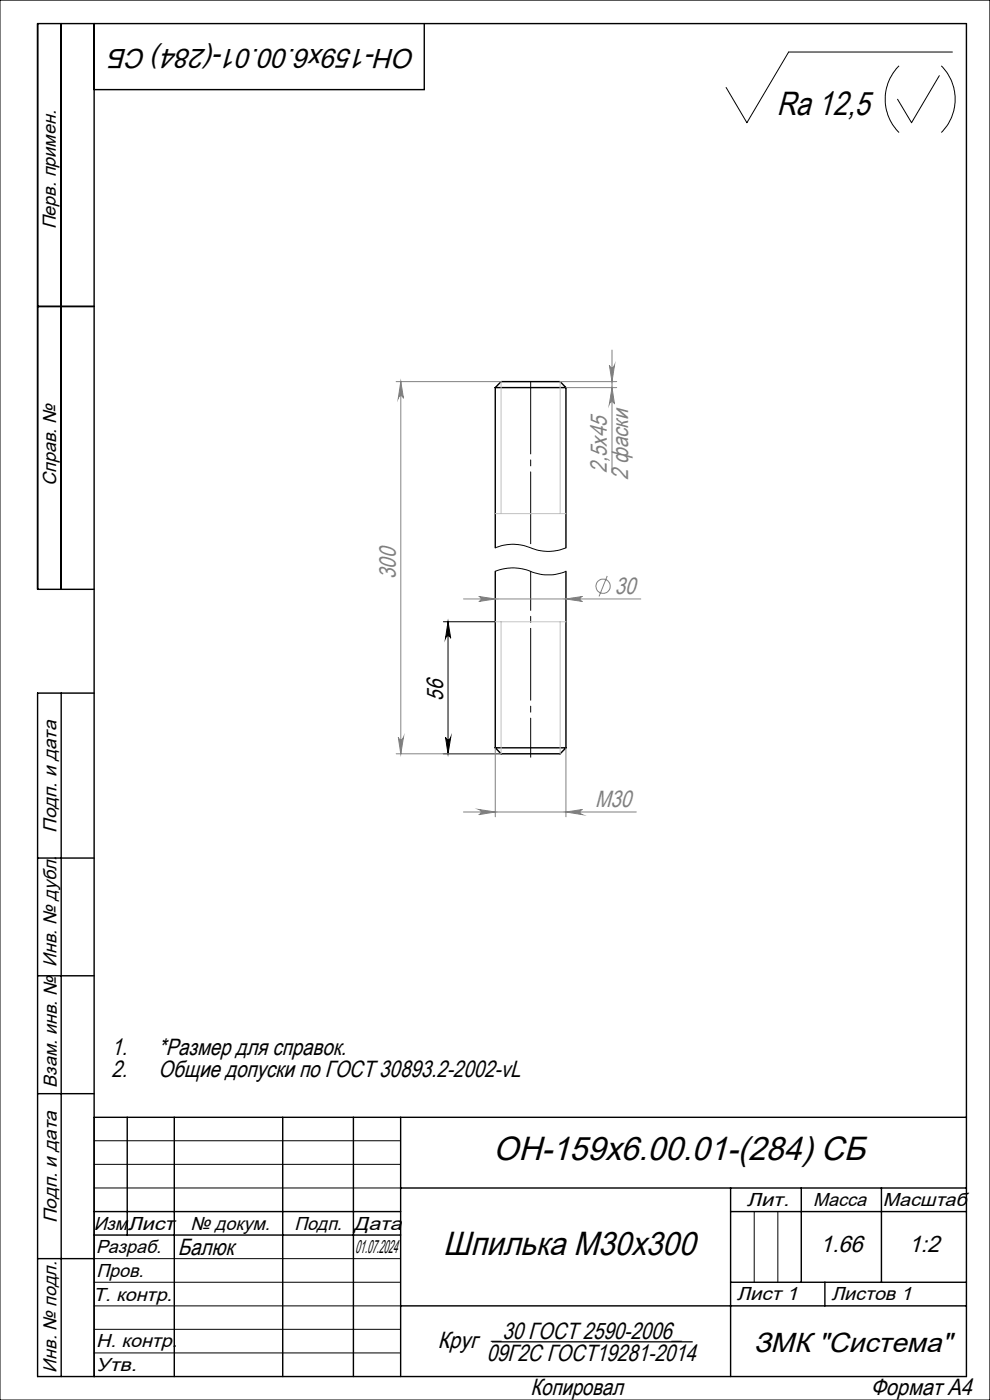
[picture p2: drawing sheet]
<svg xmlns="http://www.w3.org/2000/svg" width="210mm" height="297mm" viewBox="0 0 210 297" stroke-linecap="round" stroke-linejoin="round" font-family="sans-serif">
<g fill="none" stroke="#000" stroke-width=".3">
<path d="M13 5v120M20 5v287M90 5v14h-70M8 65h12M105.1 82.2h15M105.1 82.2l1.2-1.2h12.5l1.3 1.2M105.1 82.2v34M120.1 82.2v34M20 125h-12v-120h197v287h-197v-145h12M105.1 121.2v37.4M120.1 121.2v37.4M13 147v145"/>
<path d="M105.1 158.6h15M105.1 158.6l1.2 1.3h12.5l1.3-1.3M8 182h12M8 207h12M8 232h12M20 237h185M27 237v25M37 237v55M60 237v55M75 237v55M85 237v55M20 257h65"/>
<path d="M85 252h120M155 252v40M155 257h50M170 252v20M187 252v20M8 267h12M20 262h65M85 277h120M155 272h50M175 272v5"/>
</g>
<g fill="none" stroke="#808080" stroke-width=".21">
<path d="M129.3 77.5a.55 .55 0 0 0 .5 .5 .55 .55 0 0 0 .6-.5l-.6 3.5zM129.8 74.3v26M84 81h22.3M85 81v78.9M85 81l.6 3.5a.55 .55 0 0 0-.6-.5 .55 .55 0 0 0-.5 .5zM118.8 81h12M120.1 82.2h10.7M129.8 82.2l.6 3.5a.55 .55 0 0 0-.6-.5 .55 .55 0 0 0-.5 .5zM98.3 127.1h37.6M101.6 126.5l3.5 .6-3.5 .5a.53 .53 0 0 0 .5-.5 .53 .53 0 0 0-.5-.6zM120.1 127.1l3.4-.6a.53 .53 0 0 0-.5 .6 .53 .53 0 0 0 .5 .5zM128.8 122.2l-1.7 4.3"/>
<path d="M84 159.9h22.3M84.5 156.4a.55 .55 0 0 0 .5 .5 .55 .55 0 0 0 .6-.5l-.6 3.5zM105.1 158.7v14.6M120.1 158.7v14.6M98.3 172.3h36.7M101.6 171.7l3.5 .6-3.5 .5a.55 .55 0 0 0 .5-.5 .55 .55 0 0 0-.5-.6zM120.1 172.3l3.4-.6a.55 .55 0 0 0-.5 .6 .55 .55 0 0 0 .5 .5z"/>
<circle cx="127.9" cy="124.4" r="1.52"/>
</g>
<path d="M104.4 284.7h42.5" fill="none" stroke="#000" stroke-width=".27"/>
<g fill="none" stroke="#000" stroke-width=".21">
<path d="M0 0h210v297h-210zM190.7 14a10 10 0 0 0 0 14.1M199.2 16l-5.8 10-3-4.9M199.7 14a10 10 0 0 1 0 14.1M202 11h-34.7l-8.9 15-4.4-7.4M105.1 116.2a10.2 10.2 0 0 1 8.3 .3 9.3 9.3 0 0 0 6.7-.3M94.1 131.9h11M95 131.9v28M95 131.9l.6 3.5a.55 .55 0 0 0-.5-.5 .55 .55 0 0 0-.6 .5zM105.1 121.2a10.2 10.2 0 0 1 8.3 .3 9.9 9.9 0 0 0 6.7-.3M94.1 159.9h12.2M94.5 156.4a.55 .55 0 0 0 .6 .5 .55 .55 0 0 0 .5-.5l-.6 3.5z"/>
<path d="M20 242h65M20 247h65M20 252h65M160 257v15M165 257v15M20 267h65M20 272h65M20 277h65M20 282h65M20 287h65"/>
</g>
<path d="M112.6 160.6v-39.4" fill="none" stroke="#000" stroke-width=".21" stroke-dasharray="15.2 1.3 1.3 1.3" stroke-dashoffset="6.9"/>
<path d="M112.6 116.2v-36" fill="none" stroke="#000" stroke-width=".21" stroke-dasharray="15.2 1.3 1.3 1.3" stroke-dashoffset="-.8"/>
<path d="M106.3 81v28M118.8 81v28M105.1 109h15M105.1 131.9h15M106.3 131.9v28M118.8 131.9v28" fill="none" stroke="#c0c0c0" stroke-width=".21"/>
<path d="M94.5 156.4a.55 .55 0 0 0 .6 .5 .55 .55 0 0 0 .5-.5l-.6 3.5zM95 131.9l.6 3.5a.55 .55 0 0 0-.5-.5 .55 .55 0 0 0-.6 .5z" fill="#000"/>
<g fill="#808080">
<path d="M120.1 172.3l3.4-.6a.55 .55 0 0 0-.5 .6 .55 .55 0 0 0 .5 .5zM101.6 171.7l3.5 .6-3.5 .5a.55 .55 0 0 0 .5-.5 .55 .55 0 0 0-.5-.6zM120.1 127.1l3.4-.6a.53 .53 0 0 0-.5 .6 .53 .53 0 0 0 .5 .5zM101.6 126.5l3.5 .6-3.5 .5a.53 .53 0 0 0 .5-.5 .53 .53 0 0 0-.5-.6z"/>
<path d="M129.8 82.2l.6 3.5a.55 .55 0 0 0-.6-.5 .55 .55 0 0 0-.5 .5zM129.3 77.5a.55 .55 0 0 0 .5 .5 .55 .55 0 0 0 .6-.5l-.6 3.5z"/>
<path d="M85 81l.6 3.5a.55 .55 0 0 0-.6-.5 .55 .55 0 0 0-.5 .5zM84.5 156.4a.55 .55 0 0 0 .5 .5 .55 .55 0 0 0 .6-.5l-.6 3.5z"/>
</g>
<g font-size="7.1">
<text x="164.7" y="24.5">Ra 12,5</text>
<text x="104.7" y="246.2">ОН-159х6.00.01-(284) СБ</text>
<text x="94" y="266.3">Шпилька М30х300</text>
</g>
<g font-size="5.8">
<text x="88.1" y="10.4" transform="rotate(-180 88.1 10.4)">ОН-159х6.00.01-(284) СБ</text>
<text x="159.9" y="286.8">ЗМК &quot;Система&quot;</text>
</g>
<g font-size="5" fill="#808080">
<text x="128.7" y="100.3" transform="rotate(-90 128.7 100.3)">2,5х45</text>
<text x="133.3" y="101.7" transform="rotate(-90 133.3 101.7)">2 фаски</text>
<text x="84" y="122.9" transform="rotate(-90 84 122.9)">300</text>
<text x="130.4" y="126">30</text>
<text x="126.2" y="171.2">M30</text>
</g>
<g font-size="5">
<text x="94" y="148.6" transform="rotate(-90 94 148.6)">56</text>
<text x="23.6" y="223.9">1.</text>
<text x="33.6" y="223.9">*Размер для справок.</text>
<text x="23.6" y="228.4">2.</text>
<text x="33.6" y="228.4">Общие допуски по ГОСТ 30893.2-2002-vL</text>
<text x="37.7" y="266.3">Балюк</text>
<text x="174" y="265.7">1.66</text>
<text x="192.8" y="265.7">1:2</text>
<text x="92.8" y="286">Круг</text>
<text x="104.4" y="284.1">_30 ГОСТ 2590-2006_</text>
<text x="103.3" y="288.6">09Г2С ГОСТ19281-2014</text>
<text x="112.5" y="296">Копировал</text>
<text x="184.7" y="296">Формат А4</text>
</g>
<g font-size="4">
<text x="11.9" y="48.7" transform="rotate(-90 11.9 48.7)">Перв. примен.</text>
<text x="11.9" y="103.1" transform="rotate(-90 11.9 103.1)">Справ. №</text>
<text x="12" y="176.7" transform="rotate(-90 12 176.7)">Подп. и дата</text>
<text x="12" y="205" transform="rotate(-90 12 205)">Инв. № дубл.</text>
<text x="12" y="230.7" transform="rotate(-90 12 230.7)">Взам. инв. №</text>
<text x="158.4" y="255.8">Лит.</text>
<text x="172.5" y="255.8">Масса</text>
<text x="187.3" y="255.8">Масштаб</text>
<text x="12" y="259.5" transform="rotate(-90 12 259.5)">Подп. и дата</text>
<text x="19.9" y="261">Изм.</text>
<text x="27.1" y="261">Лист</text>
<text x="40.4" y="261">№ докум.</text>
<text x="62.4" y="261">Подп.</text>
<text x="75.1" y="261">Дата</text>
<text x="20.4" y="265.8">Разраб.</text>
<text x="75.4" y="265.8">01.07.2024</text>
<text x="19.8" y="275.9">Т. контр.</text>
<text x="20.4" y="270.8">Пров.</text>
<text x="156.3" y="275.8">Лист 1</text>
<text x="176.4" y="275.7">Листов 1</text>
<text x="20.4" y="285.8">Н. контр.</text>
<text x="12" y="291.2" transform="rotate(-90 12 291.2)">Инв. № подл.</text>
<text x="20.4" y="290.8">Утв.</text>
</g>
</svg>
